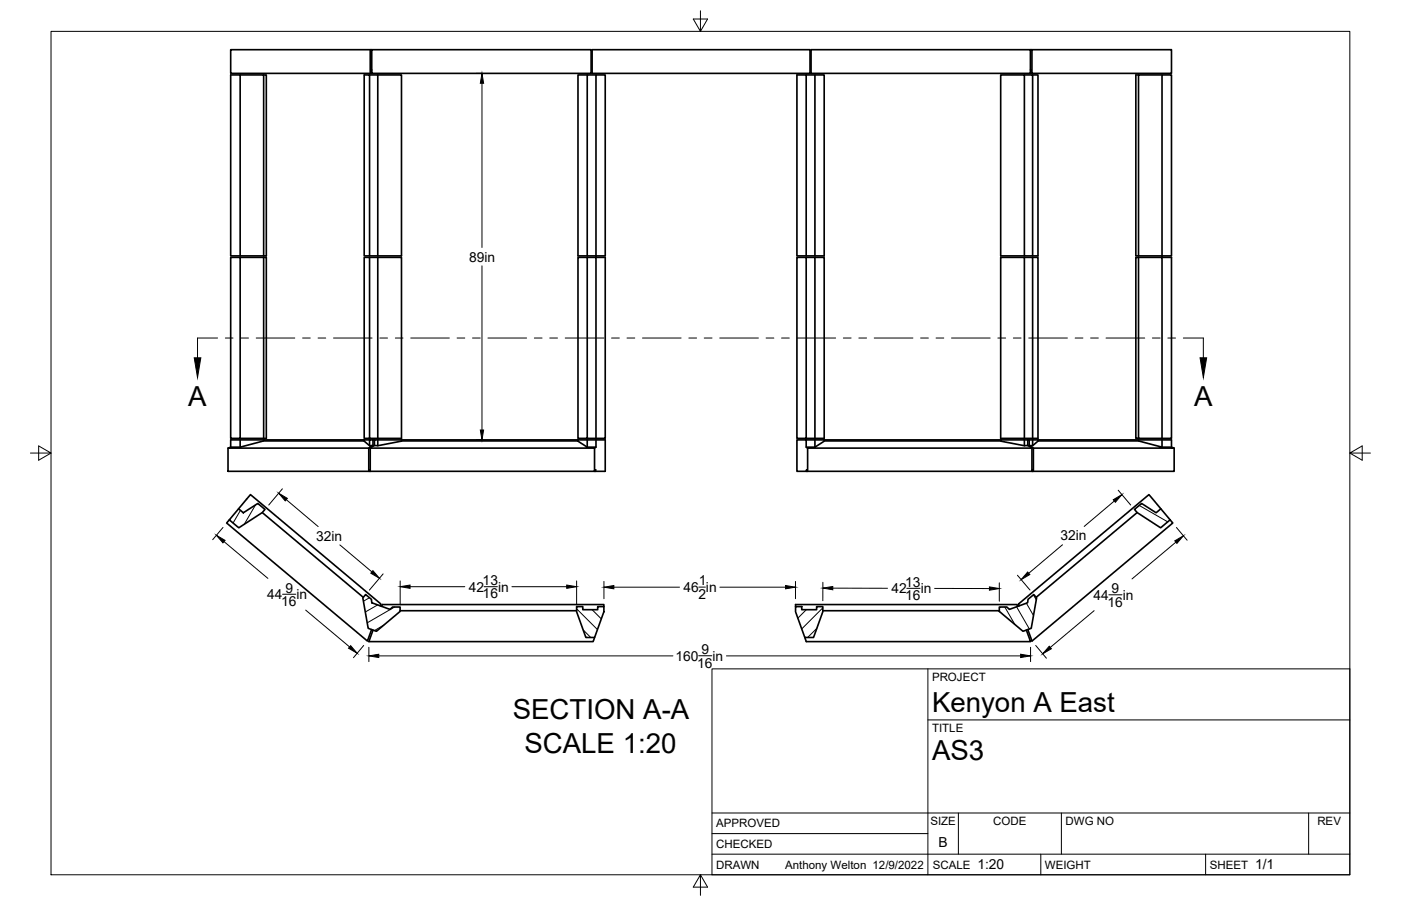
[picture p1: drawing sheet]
<svg xmlns="http://www.w3.org/2000/svg" width="432mm" height="279mm" viewBox="0 0 432 279" stroke-linecap="round" stroke-linejoin="round" font-family="sans-serif">
<!-- layer: Visible -->
<g fill="none" stroke="#000" stroke-width=".51">
<path d="M114.1 15.3h-43v7.3h43M114.6 15.3h-.5v7.3h.4l.1-1.1M114.6 15.3h67.6v7.3h-67.6zM182.5 15.3h67.2v7.3h-67.2zM250 15.3h67.6v7.3h-67.6zM317.6 15.3h.5M318.1 15.3h43v7.3h-43zM74 23.1h7.3v55.8M81.3 23.1h.8v55.8h-11v-55.8h2.9v55.8M113.9 23.1h2.5v55.8M116.4 23.1h7.3v55.8h-11.5v-55.8h1.7v55.8M181 23.1h-2.9v55.8h8.4v-55.8h-2.8v55.8"/>
<path d="M183.7 23.1h-2.7v55.8M248.5 23.1h2.7v55.8M251.2 23.1h2.8v55.8h-8.4v-55.8h2.9v55.8M315.7 23.1h2.6v55.8M317.6 21.5l.1 1.1h.4M318.3 23.1h1.6v55.8h-11.5v-55.8h7.3v55.8M350.9 23.1h-.8v55.8h11v-55.8h-3v55.8M358.1 23.1h-7.2v55.8M74 79.4h7.3v55.8M81.3 79.4h.8v55.8h-11v-55.8h2.9v55.8M113.9 79.4h2.5v55.8M116.4 79.4h7.3v55.8h-11.5v-55.8h1.7v55.8"/>
<path d="M181 79.4h2.7v55.8M183.7 79.4h2.8v55.8h-8.4v-55.8h2.9v55.8M248.5 79.4h2.7v55.8M251.2 79.4h2.8v55.8h-8.4v-55.8h2.9v55.8M315.7 79.4h2.6v55.8M318.3 79.4h1.6v55.8h-11.5v-55.8h7.3v55.8M350.9 79.4h7.2v55.8M358.1 79.4h3v55.8h-11v-55.8h.8v55.8M70.3 138.2h43.4v7.2h-43.4zM74 135.7h-2.9v2.2M81.3 135.7h-7.3v2.2M112.2 136h-30.9l-7.3 1.9h-2.9l-.8 .3"/>
<path d="M112.2 135.7h-30.9v.3M113.9 135.7h-1.7v.3l1.7 1.5 1.1-.1-1.3 .8M115 137.4v-1.7h-1.1v1.8M115 135.7h.4M116.4 135.7v1.8l-1-.1M123.7 136h54.4M123.7 135.7v.3l-7.3 1.5M178.1 135.7v.4l2.9 1.8h2.7l-.5 .3h-69.1M181 135.7v2.2M183.2 138.2v7.2h-69.1M183.7 135.7v2.2M248.5 135.7v2.2l.4 .3v7.2h-.1v-.5h-.2v.5h-3v-9.7h71.2"/>
<path d="M248.9 138.2h69.2v7.2h-69.2M251.2 135.7v2.2M254 135.7v.4l-2.8 1.8h-2.7M254 136h54.4M308.4 135.7v.3l7.3 1.5M315.7 135.7v1.8l1.1-.1M316.8 135.7h.4v1.7l1.3 .8v7.2h-.2v-.5l-.2 .5M316.8 135.7v1.7M316.8 137.4l1.3 .8M317.2 135.7h43.9v2.2M318.3 135.7v1.8l-1.1-.1M319.9 136h31l7.2 1.9h3l.8 .3h-43.4"/>
<path d="M319.9 135.7v.3l-1.6 1.5M350.9 135.7v.3M358.1 135.7v2.2M361.9 138.2v7.2h-43.4M73.5 156.9l1.5 1.2 4.5-2.8 2.2 1.8-.9 1-7.2 4.7-2.9-2.5zM73.5 156.9l3.7-4.4 40.2 33.8-.2 .5M80.8 158.1l31.2 26.1M113.7 145.4h.3v-.5h-.2v.5M114 145.4h.1M114.1 145.4v-7.2l1.3-.8v-1.7h71.1v9.7h-3.1M183.2 145.4h.2M183.4 145.4v-.5h.2v.5"/>
<path d="M248.6 145.4h.2M318.2 145.4h.1M349.7 157.1l2.2-1.8 4.4 2.8 1.5-1.2 2.8 3.4-2.9 2.5-7.2-4.7zM350.5 158.1l-31.2 26.1M357.8 156.9l-3.7-4.4-40.2 33.8 .2 .5M70.7 160.3l-.9 1 43.4 36.4 1.3-3.6M360.6 160.3l.9 1-43.4 36.4-1.3-3.6M112.7 183.3l1.8 1.5 .1 1.1 5.6 2 .8-.7h2.3v1.4l-7.3 6.1-2.5-.9-1.7-9.4zM115 194.3l-1.3 3.6h69.1l.5-1.3M117.6 187l.2-.6h68.3v.7M123.3 188.3h54.4M177.7 187.1h1.9v.9h4.6v-.9h1.9v1.6l-2.8 7.9h-2.7l-2.9-7.9z"/>
<path d="M245.2 187.1h1.9v.9h4.6v-.9h1.9v1.6l-2.9 7.9h-2.6l-2.9-7.9zM253.6 188.3h54.4M308 187.2h2.3l.8 .7 5.6-2 .1-1.1 1.8-1.5 .9 1.1-1.7 9.4-2.5 .9-7.3-6.1zM313.7 187l-.2-.6h-68.3v.7M316.3 194.3l1.3 3.6h-69.1l-.4-1.3"/>
</g>
<!-- layer: Border -->
<path d="M15.7 9.7h400.3v260.1h-400.3zM215.9 3.3v6.4l-2.2-3.8h4.4l-2.2 3.8M9.4 139.7h6.3l-3.8-2.2v4.4l3.8-2.2M416 139.7l3.8 2.2v-4.4l-3.8 2.2h6.4M215.9 269.8l2.2 3.8h-4.4l2.2-3.8v6.3" fill="none" stroke="#000" stroke-width=".31"/>
<!-- layer: Titleblock -->
<path d="M219.4 206.3h196.6v63.5h-196.6zM286 206.3v63.5M286 222h130M219.4 257.1h66.6M219.4 250.7h196.6M295.4 250.7v12.7M327.1 250.7v12.7M403.3 250.7v12.7M219.4 263.4h196.6M320.8 263.4v6.4M371.6 263.4v6.4" fill="none" stroke="#000" stroke-width=".31"/>
<!-- layer: Hatching -->
<g fill="none" stroke="#000" stroke-width=".31">
<path d="M74.1 157.4l-2.3 3.9M78.7 155.8l-3.4 5.9M81.6 157.1l-.2 .3M351.1 155.9l8.8 5M113.9 184.3l-1.9 1.1M116.4 186.5l-3.8 2.2M118.3 192.8l-2.9 1.7M121.6 187.2l-8.4 4.9M177.7 187.7l6.4 6.5M179.7 194.2l2.4 2.4M182.5 188l2.8 2.9M186 187l.1 .2"/>
<path d="M248.5 188l-2.6 2.6M251.8 193.8l-2.9 2.8M253.6 187.5l-6.5 6.5M309.7 187.2l3.1 5.4M313.3 187.1l3.9 6.9M316.3 186l2.2 3.8M318.5 183.4l.9 1.5"/>
</g>
<!-- layer: Section Lines -->
<g fill="none" stroke="#000" stroke-width=".31">
<path d="M67.1 104.2h-6.2v6.1M69.4 104.2h2.4M74.2 104.2h2.4M79 104.2h11.9M93.3 104.2h2.3M98 104.2h2.4M102.8 104.2h11.9M117.1 104.2h2.3M121.8 104.2h2.4M126.6 104.2h11.9M140.9 104.2h2.4M145.6 104.2h2.4"/>
<path d="M150.4 104.2h11.9M164.7 104.2h2.4M169.4 104.2h2.4M174.2 104.2h11.9M188.5 104.2h2.4M193.3 104.2h2.3M198 104.2h11.9M212.3 104.2h2.4M217.1 104.2h2.4M221.8 104.2h11.9M236.1 104.2h2.4M240.9 104.2h2.4"/>
<path d="M245.6 104.2h12M259.9 104.2h2.4M264.7 104.2h2.4M269.5 104.2h11.9M283.7 104.2h2.4M288.5 104.2h2.4M293.3 104.2h11.9M307.6 104.2h2.3M312.3 104.2h2.4M317.1 104.2h11.9M331.4 104.2h2.4M336.1 104.2h2.4"/>
<path d="M340.9 104.2h11.9M355.2 104.2h2.4M359.9 104.2h2.4M364.7 104.2h6.2v6.1"/>
</g>
<path d="M59.9 110.3h2l-1 6.1zM369.9 110.3h2l-1 6.1z" fill="#000" stroke="#000" stroke-width=".31"/>
<!-- layer: FD_Dimensions -->
<g fill="none" stroke="#000" stroke-width=".31">
<path d="M146.8 22.6h1.8M148.5 25.7v50.6M148.5 82v50.6M146.8 135.7h1.8M87 150.7l-4.2 5M88.2 154.1l9.9 8.3M343.5 154.5l-9.3 7.8M344.6 151.2l3.9 4.5M68.7 162.7l-3.1 3.7M69 167l13.6 11.4M104.8 168l9.8 8.4M118.1 177l-4.2 5"/>
<path d="M123.3 179.2v7.3M177.7 179.2v7.3M186.1 179.3v5.3M245.2 179.3v5.3M253.6 179.6v5.7M308 179.7v5.7M313.6 177.4l3.9 4.6M327.5 168l-10.4 8.8M362.4 167.2l-13.5 11.3M362.6 162.7l3.3 3.9M87.1 183.3h4.1M94.2 188.2l13.5 11.3"/>
<path d="M112.1 199.1l-3.2 3.7M113.7 199.6v4.4M126.4 180.9h16.9M149.2 180.9h4.1M157.8 180.9h16.9M189.2 181.1h20.2M215.4 181.1h2M221.9 181.1h20.2M256.7 181.4h16.8M279.5 181.4h4.1M288.1 181.5h16.8M317.6 199.6v4.4"/>
<path d="M319.2 199.1l3.3 3.9M337.2 188.3l-13.5 11.4M341.8 183.4h4M116.7 202.3h90.7M215.3 202.2h4.1M223.9 202.3h90.7"/>
</g>
<g fill="#000" stroke="#000" stroke-width=".31">
<path d="M148.5 22.6l.6 3.1h-1.1zM148 132.6h1.1l-.6 3.1zM85.9 152.1l2.7 1.6-.7 .8zM343.1 154.1l2.7-1.6-2 2.4zM66.7 165.1l2.7 1.5-.7 .8zM114.9 176l2 2.3-2.6-1.5zM316.7 176.4l.7 .8-2.7 1.6zM362.1 166.8l2.6-1.6-2 2.4zM108.1 199.1l2 2.4-2.7-1.6zM123.3 180.9l3.1-.5v1zM174.7 180.4l3 .5-3 .5zM186.1 181.1l3.1-.5v1z"/>
<path d="M242.1 180.6l3.1 .5-3.1 .5zM253.6 181.4l3.1-.5v1zM304.9 181l3.1 .5-3.1 .5zM323.4 199.3l.6 .8-2.6 1.5zM113.7 202.3l3-.5v1zM314.6 201.8l3 .5-3 .5z"/>
</g>
<g font-size="8.5">
<text x="58" y="125.1">A</text>
<text x="368" y="125.1">A</text>
<text x="158" y="221.8">SECTION A-A</text>
<text x="287.3" y="219.5">Kenyon A East</text>
<text x="161.6" y="232.1">SCALE 1:20</text>
<text x="287.3" y="234.5">AS3</text>
</g>
<g font-size="4.3">
<text x="144.6" y="80.6">89in</text>
<text x="97.5" y="166.7">32in</text>
<text x="326.9" y="166.7">32in</text>
<text x="82.3" y="184.8">44</text>
<text x="87.9" y="182.8">9</text>
<text x="91.4" y="184.8">in</text>
<text x="144.5" y="182.5">42</text>
<text x="148.8" y="180.4">13</text>
<text x="148.8" y="184.6">16</text>
<text x="153.5" y="182.5">in</text>
<text x="210.6" y="182.6">46 in</text>
<text x="215.2" y="184.6">2</text>
<text x="215.3" y="180.6">1</text>
<text x="274.8" y="183">42</text>
<text x="279" y="180.9">13</text>
<text x="279" y="185.1">16</text>
<text x="283.8" y="183">in</text>
<text x="337" y="185">44</text>
<text x="342.6" y="182.9">9</text>
<text x="346" y="185">in</text>
<text x="86.6" y="186.9">16</text>
<text x="341.3" y="187">16</text>
<text x="208.2" y="203.8">160</text>
<text x="216.2" y="201.7">9</text>
<text x="219.6" y="203.8">in</text>
<text x="214.9" y="205.9">16</text>
<text x="289.3" y="261.2">B</text>
<text x="301.2" y="268.1">1:20</text>
<text x="386.8" y="268.1">1/1</text>
</g>
<g font-size="3.5">
<text x="287.3" y="210.1">PROJECT</text>
<text x="287.3" y="225.8">TITLE</text>
<text x="220.7" y="255.2">APPROVED</text>
<text x="286.7" y="254.5">SIZE</text>
<text x="306.1" y="254.5">CODE</text>
<text x="328.4" y="254.5">DWG NO</text>
<text x="406" y="254.5">REV</text>
<text x="220.7" y="261.5">CHECKED</text>
<text x="220.7" y="267.9">DRAWN</text>
<text x="242" y="267.9">Anthony Welton 12/9/2022</text>
<text x="287.5" y="267.9">SCALE</text>
<text x="322.1" y="267.9">WEIGHT</text>
<text x="372.9" y="267.9">SHEET</text>
</g>
</svg>
